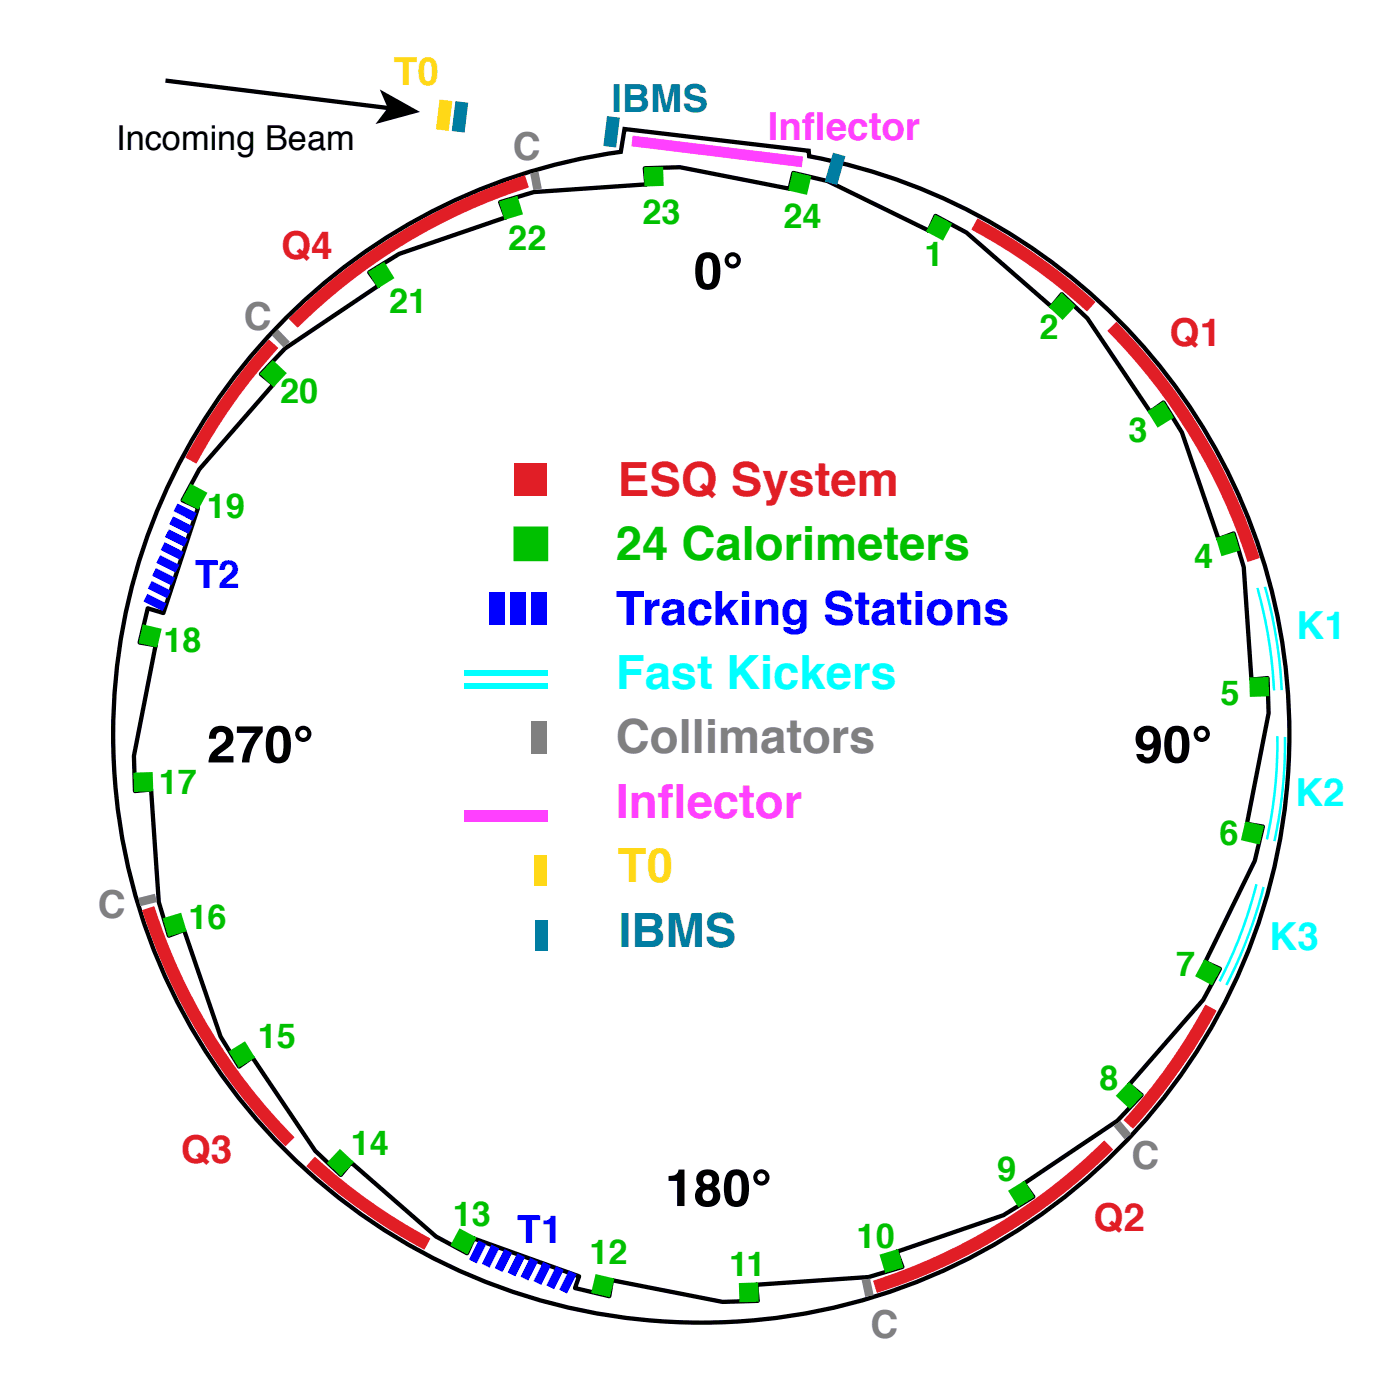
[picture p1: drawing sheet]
<svg xmlns="http://www.w3.org/2000/svg" width="180mm" height="180mm" viewBox="0 0 180 180" stroke-linecap="round" stroke-linejoin="round" font-family="sans-serif">
<path d="M101.5 24.3l.4-2.1 4.4 1.1 13.1 6.3 .8-1.9 4 2.2 10.9 9.5 1.4-1.6 3.2 3.1 8.1 12.1 1.7-1.3 2.4 3.9 4.7 13.7 1.9-.7 1.3 4.3 1 14.5 2.1-.3 .1 4.6-2.8 14.2 2.1 .3-1 4.4-6.4 13.1 1.9 .8-2.2 4-9.5 10.9 1.6 1.3-3.1 3.3-12 8.1 1.2 1.7-3.9 2.4-13.7 4.7 .8 1.9-4.4 1.3-14.4 1 .2 2.1-4.5 .1-14.3-2.8-.3 2.1-4.4-1.1 .5-1.5-13.5-4.8-.9 1.9-4-2.2-10.9-9.5-1.3 1.6-3.3-3.1-8.1-12.1-1.7 1.3-2.4-3.9-4.7-13.7-1.9 .7-1.3-4.3-1-14.5-2.1 .3-.1-4.6 2.8-14.2-2.1-.3 1.1-4.4 2 .6 4.4-13.5v-.1l-1.9-.9 2.1-4 9.6-10.9-1.7-1.3 3.1-3.3 12.1-8.1-1.3-1.7 3.9-2.4 13.7-4.7-.7-1.9 4.3-1.3 14.5-1-.2-2.1 4.5-.1 14.1 2.8M36.4 41.3a75.4 75.4 0 0 1 43.4-21.8l.5-2.9 23.6 2.8 .1 .7a75.6 75.6 0 0 1 56.3 102.5 75.6 75.6 0 0 1-111.7 35 75.6 75.6 0 0 1-12.2-116.3z" fill="none" stroke="#000" stroke-width=".55"/>
<path d="M81.3 17.4l21.9 2.7-.2 1.4-21.9-2.7z" fill="#ff40ff"/>
<path d="M102 22.2l2.1 .5-.5 2.2-2.1-.5z" fill="#00c000"/>
<path d="M102 22.2l2.1 .5-.5 2.2-2.1-.5z" fill="none" stroke="#00c000" stroke-width=".28"/>
<path d="M76.6 163.9l2.2 .5-.5 2.2-2.2-.6z" fill="#00c000"/>
<path d="M76.6 163.9l2.2 .5-.5 2.2-2.2-.6z" fill="none" stroke="#00c000" stroke-width=".28"/>
<path d="M82.9 21.6h2.2l.1 2.2h-2.3z" fill="#00c000"/>
<path d="M82.9 21.6h2.2l.1 2.2h-2.3z" fill="none" stroke="#00c000" stroke-width=".28"/>
<path d="M95.1 165h2.2l.1 2.2h-2.2z" fill="#00c000"/>
<path d="M95.1 165h2.2l.1 2.2h-2.2z" fill="none" stroke="#00c000" stroke-width=".28"/>
<path d="M64.3 26l2.1-.7 .6 2.2-2.1 .6z" fill="#00c000"/>
<path d="M64.3 26l2.1-.7 .6 2.2-2.1 .6z" fill="none" stroke="#00c000" stroke-width=".28"/>
<path d="M113.2 161.3l2.1-.6 .7 2.1-2.2 .6z" fill="#00c000"/>
<path d="M113.2 161.3l2.1-.6 .7 2.1-2.2 .6z" fill="none" stroke="#00c000" stroke-width=".28"/>
<path d="M47.5 35l1.8-1.2 1.2 1.9-1.9 1.2z" fill="#00c000"/>
<path d="M47.5 35l1.8-1.2 1.2 1.9-1.9 1.2z" fill="none" stroke="#00c000" stroke-width=".28"/>
<path d="M129.7 153.1l1.9-1.2 1.2 1.9-1.9 1.1z" fill="#00c000"/>
<path d="M129.7 153.1l1.9-1.2 1.2 1.9-1.9 1.1z" fill="none" stroke="#00c000" stroke-width=".28"/>
<path d="M35.1 46.4l1.6 1.6-1.5 1.6-1.7-1.5z" fill="#00c000"/>
<path d="M35.1 46.4l1.6 1.6-1.5 1.6-1.7-1.5z" fill="none" stroke="#00c000" stroke-width=".28"/>
<path d="M145.1 139.2l1.6 1.5-1.5 1.6-1.6-1.5z" fill="#00c000"/>
<path d="M145.1 139.2l1.6 1.5-1.5 1.6-1.6-1.5z" fill="none" stroke="#00c000" stroke-width=".28"/>
<path d="M24.5 62.3l2 1.1-1.1 1.9-1.9-1z" fill="#00c000"/>
<path d="M24.5 62.3l2 1.1-1.1 1.9-1.9-1z" fill="none" stroke="#00c000" stroke-width=".28"/>
<path d="M154.8 123.5l2 1-1.1 1.9-1.9-1z" fill="#00c000"/>
<path d="M154.8 123.5l2 1-1.1 1.9-1.9-1z" fill="none" stroke="#00c000" stroke-width=".28"/>
<path d="M18.5 80.4l2.1 .5-.5 2.2-2.1-.5z" fill="#00c000"/>
<path d="M18.5 80.4l2.1 .5-.5 2.2-2.1-.5z" fill="none" stroke="#00c000" stroke-width=".28"/>
<path d="M160.1 105.7l2.2 .5-.5 2.2-2.2-.5z" fill="#00c000"/>
<path d="M160.1 105.7l2.2 .5-.5 2.2-2.2-.5z" fill="none" stroke="#00c000" stroke-width=".28"/>
<path d="M17.3 99.4h2.2l.1 2.2h-2.2z" fill="#00c000"/>
<path d="M17.3 99.4h2.2l.1 2.2h-2.2z" fill="none" stroke="#00c000" stroke-width=".28"/>
<path d="M160.7 87.2l2.2-.1 .1 2.3h-2.2z" fill="#00c000"/>
<path d="M160.7 87.2l2.2-.1 .1 2.3h-2.2z" fill="none" stroke="#00c000" stroke-width=".28"/>
<path d="M21.1 118.1l2.1-.6 .6 2.1-2.1 .6z" fill="#00c000"/>
<path d="M21.1 118.1l2.1-.6 .6 2.1-2.1 .6z" fill="none" stroke="#00c000" stroke-width=".28"/>
<path d="M156.4 69.2l2.1-.6 .7 2.1-2.1 .6z" fill="#00c000"/>
<path d="M156.4 69.2l2.1-.6 .7 2.1-2.1 .6z" fill="none" stroke="#00c000" stroke-width=".28"/>
<path d="M29.6 135.2l1.8-1.2 1.2 1.9-1.9 1.1z" fill="#00c000"/>
<path d="M29.6 135.2l1.8-1.2 1.2 1.9-1.9 1.1z" fill="none" stroke="#00c000" stroke-width=".28"/>
<path d="M147.6 52.9l1.9-1.2 1.2 1.9-1.9 1.2z" fill="#00c000"/>
<path d="M147.6 52.9l1.9-1.2 1.2 1.9-1.9 1.2z" fill="none" stroke="#00c000" stroke-width=".28"/>
<path d="M43.7 147.8l1.6 1.6-1.5 1.6-1.6-1.5z" fill="#00c000"/>
<path d="M43.7 147.8l1.6 1.6-1.5 1.6-1.6-1.5z" fill="none" stroke="#00c000" stroke-width=".28"/>
<path d="M136.5 37.8l1.6 1.5-1.5 1.6-1.7-1.5z" fill="#00c000"/>
<path d="M136.5 37.8l1.6 1.5-1.5 1.6-1.7-1.5z" fill="none" stroke="#00c000" stroke-width=".28"/>
<path d="M59.1 158l2 1.1-1.1 1.9-1.9-1z" fill="#00c000"/>
<path d="M59.1 158l2 1.1-1.1 1.9-1.9-1z" fill="none" stroke="#00c000" stroke-width=".28"/>
<path d="M120.2 27.7l2 1.1-1.1 1.9-1.9-1z" fill="#00c000"/>
<path d="M120.2 27.7l2 1.1-1.1 1.9-1.9-1z" fill="none" stroke="#00c000" stroke-width=".28"/>
<path d="M66.1 67.8h4.2v4.2h-4.2z" fill="#00c000" stroke="#00c000" stroke-width=".28"/>
<g fill="#e11e26">
<path d="M66.1 59.5h4.2v4.2h-4.2z"/>
<path d="M142.3 42.5l1.2-1.2a76.1 76.1 0 0 1 18.4 30.4l-1.6 .5a74.4 74.4 0 0 0-18-29.7z"/>
</g>
<path d="M125.6 28.1a74.3 74.3 0 0 1 15.2 10.7l-1.1 1.2a72.6 72.6 0 0 0-14.9-10.5z" fill="#e11e25"/>
<path d="M18.3 117l1.5-.5a74.4 74.4 0 0 0 18.1 29.7l-1.2 1.1a76.1 76.1 0 0 1-18.4-30.3z" fill="#e11e26"/>
<path d="M40.5 148.6a72.6 72.6 0 0 0 14.8 10.6l-.8 1.4a74.3 74.3 0 0 1-15.1-10.7z" fill="#e11e25"/>
<path d="M37.1 41a76.1 76.1 0 0 1 30.4-18.5l.5 1.6a74.4 74.4 0 0 0-29.7 18z" fill="#e11e26"/>
<path d="M34.6 43.6l1.2 1.1a72.6 72.6 0 0 0-10.5 14.9l-1.5-.8a74.3 74.3 0 0 1 10.8-15.2z" fill="#e11e25"/>
<path d="M112.2 164.6a74.4 74.4 0 0 0 29.7-18l1.2 1.1a76.1 76.1 0 0 1-30.4 18.5z" fill="#e11e26"/>
<path d="M154.9 129.1l1.5 .8a74.3 74.3 0 0 1-10.8 15.2l-1.2-1.2a72.6 72.6 0 0 0 10.5-14.8z" fill="#e11e25"/>
<path d="M68.3 92.6h2v4.2h-2z" fill="#808080"/>
<g fill="#00f">
<path d="M68.3 76.1h2v4.2h-2z"/>
<path d="M65.6 76.1h2v4.2h-2z"/>
<path d="M62.8 76.1h2v4.2h-2z"/>
<path d="M22.8 64.7l2.5 1.3-.5 .9-2.5-1.2z"/>
<path d="M22.2 66.4l2.5 1.2-.5 1-2.4-1.2z"/>
<path d="M21.7 68l2.5 1.3-.5 1-2.5-1.3z"/>
<path d="M21.1 69.7l2.5 1.2-.5 1-2.5-1.2z"/>
<path d="M20.6 71.3l2.5 1.3-.5 1-2.5-1.3z"/>
<path d="M20 73l2.5 1.2-.5 1-2.5-1.2z"/>
<path d="M19.5 74.7l2.5 1.2-.5 1-2.5-1.3z"/>
<path d="M18.9 76.3l2.5 1.2-.5 1-2.5-1.2z"/>
<path d="M73.1 163.3l1 .5-1.2 2.4-1-.5z"/>
<path d="M71.5 162.7l.9 .5-1.2 2.5-1-.5z"/>
<path d="M69.8 162.2l1 .5-1.3 2.4-.9-.5z"/>
<path d="M68.1 161.6l1 .5-1.2 2.5-1-.5z"/>
<path d="M66.5 161.1l1 .5-1.3 2.4-1-.5z"/>
<path d="M64.8 160.5l1 .5-1.2 2.5-1-.5z"/>
<path d="M63.2 160l1 .5-1.3 2.4-1-.5z"/>
<path d="M61.5 159.4l1 .5-1.2 2.5-1-.5z"/>
</g>
<g fill="#0ff">
<path d="M162.4 75.4h.3a58.4 58.4 0 0 1 2.2 13.3h-.4a58.2 58.2 0 0 0-2.1-13.3z"/>
<path d="M161.4 75.6l.3-.1a57.8 57.8 0 0 1 2.2 13.2h-.3a57.5 57.5 0 0 0-2.2-13.1z"/>
<path d="M165 94.7h.3a58.4 58.4 0 0 1-1.4 13.5l-.3-.1a58.1 58.1 0 0 0 1.4-13.4z"/>
<path d="M164 94.6h.3a57.8 57.8 0 0 1-1.3 13.3l-.4-.1a57.5 57.5 0 0 0 1.4-13.2z"/>
<path d="M162.2 113.9l.3 .1a58.4 58.4 0 0 1-4.8 12.7l-.3-.2a58.1 58.1 0 0 0 4.8-12.6z"/>
<path d="M161.3 113.6l.3 .1a57.8 57.8 0 0 1-4.7 12.5l-.3-.2a57.5 57.5 0 0 0 4.7-12.4z"/>
<path d="M59.6 86.2h10.7v.7h-10.7z"/>
<path d="M59.6 87.8h10.7v.7h-10.7z"/>
</g>
<g fill="#808080">
<path d="M143.1 144.7l.9-.7 1.4 1.7-.9 .7z"/>
<path d="M110.7 164.5l1.1-.2 .5 2.1-1.1 .3z"/>
<path d="M17.8 115.4l2.1-.5 .3 1-2.2 .6z"/>
<path d="M34.9 43.1l.8-.8 1.5 1.6-.8 .8z"/>
<path d="M68.1 22.3l1.1-.2 .4 2.1-1.1 .2z"/>
</g>
<path d="M59.6 104.1h10.7v1.4h-10.7z" fill="#ff40ff"/>
<path d="M21.3 10.4l28.8 3.5" fill="none" stroke="#000" stroke-width=".55"/>
<path d="M48.8 11.5l5.2 2.9-5.7 1.5 1.5-2z" fill="#000"/>
<g fill="#ffd817">
<path d="M56.5 12.8l1.6 .2-.4 3.8-1.7-.2z"/>
<path d="M68.7 109.9h1.6v3.9h-1.6z"/>
</g>
<g fill="#007da2">
<path d="M58.5 13l1.7 .2-.5 3.8-1.6-.2z"/>
<path d="M78 14.9l1.7 .2-.5 3.9-1.7-.2z"/>
<path d="M107.1 19.6l1.5 .5-1 3.7-1.6-.5z"/>
<path d="M68.7 118.2h1.7v3.9h-1.7z"/>
</g>
<g font-size="6.6">
<text x="89.1" y="37.1">0°</text>
<text x="26.6" y="98">270°</text>
<text x="145.7" y="98">90°</text>
<text x="85.5" y="155">180°</text>
</g>
<text font-size="6.1" fill="#e11e25" x="79.4" y="63.7">ESQ System</text>
<text font-size="6.1" fill="#00c000" x="79.1" y="72">24 Calorimeters</text>
<text font-size="6.1" fill="#00f" x="79.1" y="80.3">Tracking Stations</text>
<text font-size="6.1" fill="#0ff" x="79.1" y="88.5">Fast Kickers</text>
<text font-size="6.1" fill="#808080" x="79.1" y="96.8">Collimators</text>
<text font-size="6.1" fill="#ff40ff" x="79.1" y="105.1">Inflector</text>
<text font-size="6.1" fill="#ffd817" x="79.4" y="113.4">T0</text>
<text font-size="6.1" fill="#007da2" x="79.5" y="121.7">IBMS</text>
<text font-size="5" fill="#ffd817" x="50.6" y="10.9">T0</text>
<text font-size="5" fill="#007da2" x="78.6" y="14.4">IBMS</text>
<g font-size="5" fill="#808080">
<text x="65.9" y="20.6">C</text>
<text x="31.3" y="42.4">C</text>
<text x="12.6" y="118">C</text>
<text x="145.4" y="150.2">C</text>
<text x="111.9" y="171.9">C</text>
</g>
<text font-size="5" fill="#ff40ff" x="98.7" y="18">Inflector</text>
<g font-size="5" fill="#e11e25">
<text x="36.1" y="33.3">Q4</text>
<text x="150.3" y="44.4">Q1</text>
<text x="23.2" y="149.5">Q3</text>
<text x="140.5" y="158.3">Q2</text>
</g>
<g font-size="5" fill="#00f">
<text x="25" y="75.6">T2</text>
<text x="66.5" y="159.7">T1</text>
</g>
<g font-size="5" fill="#0ff">
<text x="166.6" y="82.1">K1</text>
<text x="166.5" y="103.6">K2</text>
<text x="163.2" y="122.1">K3</text>
</g>
<text font-size="4.4" x="14.9" y="19.2">Incoming Beam</text>
<g font-size="4.4" fill="#00c000">
<text x="82.6" y="28.8">23</text>
<text x="100.7" y="29.2">24</text>
<text x="65.3" y="32.1">22</text>
<text x="118.8" y="34.2">1</text>
<text x="50" y="40.3">21</text>
<text x="133.6" y="43.6">2</text>
<text x="36" y="51.8">20</text>
<text x="145" y="56.8">3</text>
<text x="26.6" y="66.5">19</text>
<text x="153.5" y="73">4</text>
<text x="21" y="83.8">18</text>
<text x="156.9" y="90.6">5</text>
<text x="20.4" y="102">17</text>
<text x="156.7" y="108.6">6</text>
<text x="24.2" y="119.3">16</text>
<text x="151.1" y="125.5">7</text>
<text x="33.1" y="134.7">15</text>
<text x="141.3" y="140.1">8</text>
<text x="45.1" y="148.5">14</text>
<text x="128.2" y="151.8">9</text>
<text x="58.2" y="157.5">13</text>
<text x="110.1" y="160.4">10</text>
<text x="75.8" y="162.5">12</text>
<text x="93.7" y="164">11</text>
</g>
</svg>
